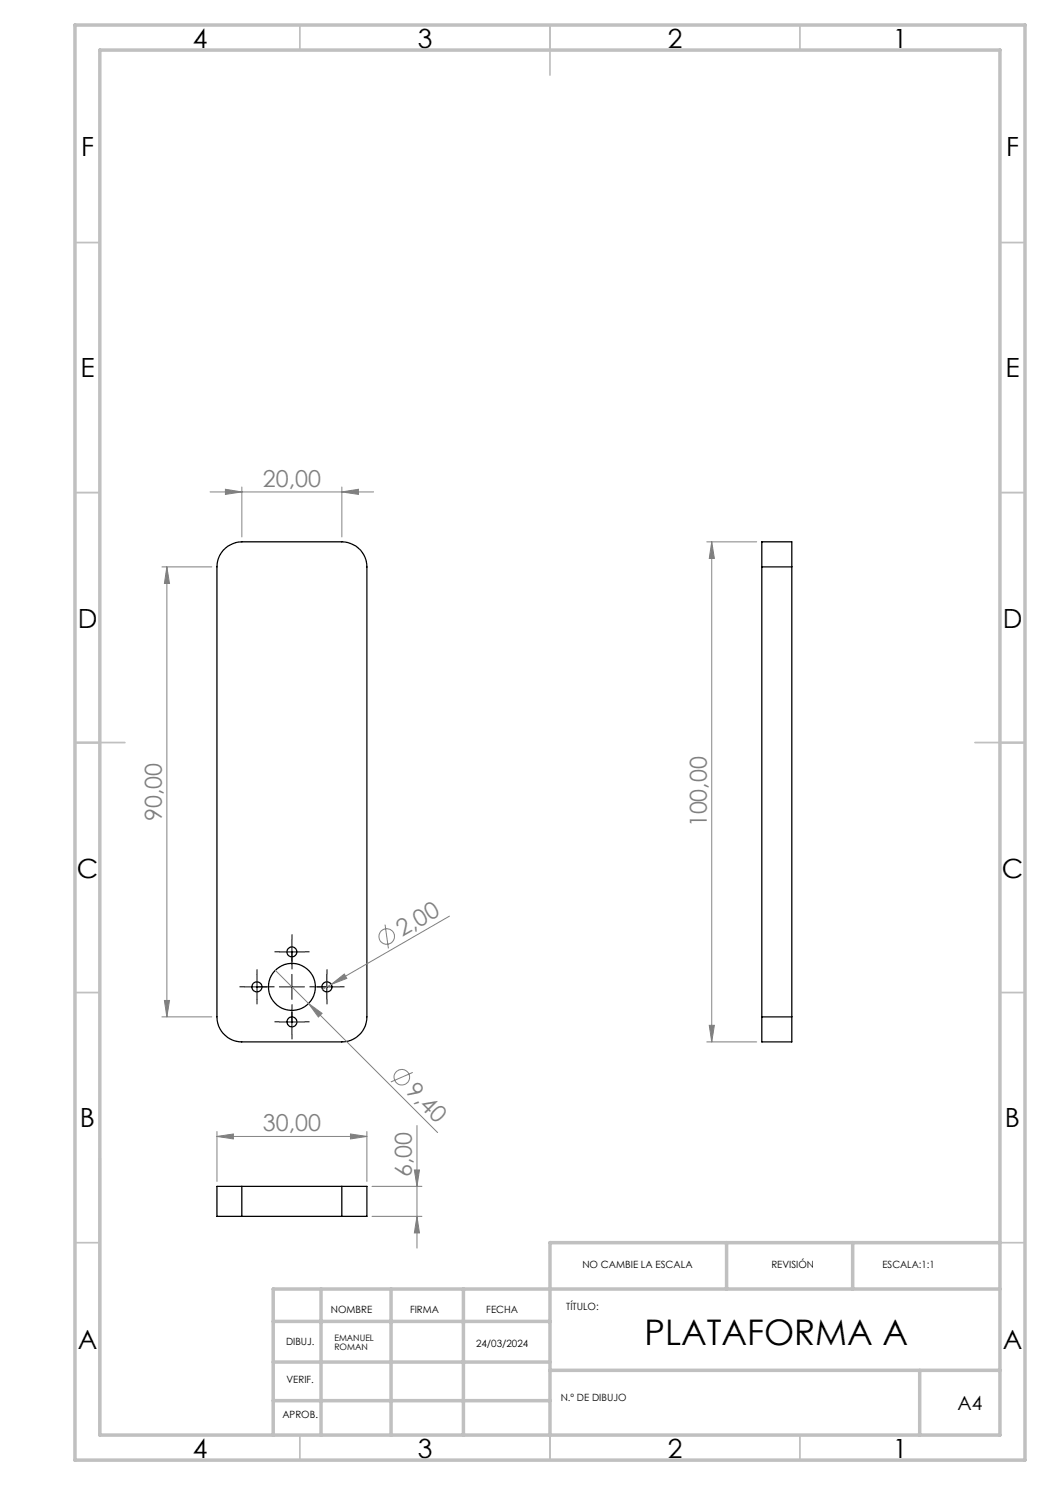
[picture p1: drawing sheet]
<svg xmlns="http://www.w3.org/2000/svg" width="210mm" height="297mm" viewBox="0 0 210 297" stroke-linecap="round" stroke-linejoin="round" font-family="sans-serif">
<g fill="none" stroke="#000" stroke-width=".25">
<path d="M44.6 110.1a5.4 5.4 0 0 1 3.8-1.7h20a5 5 0 0 1 5 5v90a5 5 0 0 1-5 5h-20a5 5 0 0 1-5-5v-90.6a5.1 5.1 0 0 1 1.2-2.7zM152.4 113.4v-5h6v5M152.4 113.4v90M152.4 113.4h6M158.4 113.4v90M152.4 203.4v5h6v-5M152.4 203.4h6M48.4 237.3h-5v6h5M48.4 237.3v6M48.4 237.3h20M68.4 237.3h5v6h-5M68.4 237.3v6"/>
<path d="M48.4 243.3h20"/>
<circle cx="51.4" cy="197.4" r="1"/>
<circle cx="58.4" cy="190.4" r=".99"/>
<circle cx="58.4" cy="197.4" r="4.7"/>
<circle cx="65.4" cy="197.4" r="1"/>
<circle cx="58.4" cy="204.4" r=".99"/>
</g>
<g fill="none" stroke="#808080" stroke-width=".2">
<path d="M42 98.4h32.7M45.1 97.9l3.3 .5-3.3 .5zM48.4 97.4v10M68.4 98.4l3.3-.5v1zM68.4 97.4v10M32.4 113.4h10M33.4 113.4l.5 3.3h-1zM33.4 113.4v90M141.4 108.4h9.9M142.3 108.4v100M142.3 108.4l.6 3.3h-1zM55.1 194.1l32.4 32.4"/>
<path d="M66.3 196.9l2.6-2.1 .5 .9zM66.3 196.9l-1.8 1M77 184.9l.7 4.8M89.9 183.2l-23.6 13.7M32.4 203.4h10M32.9 200.1h1l-.5 3.3zM61.7 200.7l2.7 2-.7 .7zM82.5 214.5l-4.3 1.9M141.4 208.4h9.9M141.9 205.1h1l-.6 3.3zM43.4 227.3l3.3-.5v1zM43.4 226.3v10"/>
<path d="M43.4 227.3h30M70.1 226.8l3.3 .5-3.3 .5zM73.4 226.3v10M74.4 237.3h10M82.9 234h1l-.5 3.3zM83.4 225.1v24.5M74.4 243.3h10M83.4 243.3l.5 3.3h-1z"/>
<circle cx="77.4" cy="187.3" r="1.56"/>
<circle cx="80.4" cy="215.4" r="1.55"/>
</g>
<g fill="none" stroke="#000" stroke-width=".2" stroke-dasharray="15.2 1.3 1.3 1.3" stroke-linecap="butt">
<path d="M48.9 197.4h-1M51.4 194.9v-1M51.4 199.9v1M53.4 197.4h-2.2M53.9 197.4h1M55.9 190.4h-1M58.4 192.4v-2.2M58.4 187.9v-1M58.4 192.9v1M60.9 190.4h1M62.9 197.4h-1M63.4 197.4h2.2"/>
<path d="M65.4 194.9v-1M65.4 199.9v1M67.9 197.4h1M55.9 204.4h-1M58.4 202.4v2.2M58.4 201.9v-1M58.4 206.9v1M60.9 204.4h1"/>
</g>
<path d="M48.9 197.4h5M51.4 194.9v5M55.9 197.4h5M55.9 190.4h5M58.4 187.9v5M58.4 194.9v5M62.9 197.4h5M65.4 194.9v5M55.9 204.4h5M58.4 201.9v5" fill="none" stroke="#000" stroke-width=".2"/>
<g fill="none" stroke="#c0c0c0" stroke-width=".35">
<path d="M60 5v5M110 5v10M160 5v5M15 48.5h5M200 48.5h5M15 98.5h5M200 98.5h5M15 148.5h10M195 148.5h10M15 198.5h5M200 198.5h5M15 248.5h5"/>
<path d="M200 248.5h5M60 287v5M110 282v10M160 287v5"/>
</g>
<path d="M20 231.8v55.2" fill="none" stroke="#c0c0c0" stroke-width=".5"/>
<g fill="none" stroke="#c0c0c0" stroke-width=".7">
<path d="M15 5h190v287h-190zM20 10h180v277h-180zM64.2 257.8v29.2M78.2 257.8v29.2M92.7 257.8v29.2M145.3 248.5v9.3M170.5 248.5v9.3M200 248.5h-90v38.5M200 257.8h-145.4v29.2M54.6 264.3h55.4M54.6 272.4h55.4M110 274.1h90"/>
<path d="M183.9 274.1v12.9M54.6 280.1h55.4"/>
</g>
<g fill="#808080">
<path d="M66.3 196.9l2.6-2.1 .5 .9z"/>
<path d="M61.7 200.7l2.7 2-.7 .7z"/>
<path d="M68.4 98.4l3.3-.5v1zM45.1 97.9l3.3 .5-3.3 .5z"/>
<path d="M43.4 227.3l3.3-.5v1zM70.1 226.8l3.3 .5-3.3 .5z"/>
<path d="M141.9 205.1h1l-.6 3.3zM142.3 108.4l.6 3.3h-1z"/>
<path d="M33.4 113.4l.5 3.3h-1zM32.9 200.1h1l-.5 3.3zM82.9 234h1l-.5 3.3zM83.4 243.3l.5 3.3h-1z"/>
</g>
<text font-size="7.1" x="128.9" y="269">PLATAFORMA A</text>
<g font-size="5.3">
<text x="38.5" y="9.5">4</text>
<text x="83.5" y="9.5">3</text>
<text x="133.6" y="9.5">2</text>
<text x="178.6" y="9.5">1</text>
<text x="16.2" y="31.3">F</text>
<text x="201.2" y="31.3">F</text>
<text x="16.1" y="75.5">E</text>
<text x="201.1" y="75.5">E</text>
<text x="15.5" y="125.5">D</text>
<text x="200.5" y="125.5">D</text>
<text x="15.4" y="175.5">C</text>
<text x="200.4" y="175.5">C</text>
<text x="16" y="225.5">B</text>
<text x="201" y="225.5">B</text>
<text x="15.5" y="269.8">A</text>
<text x="200.5" y="269.8">A</text>
<text x="38.5" y="291.5">4</text>
<text x="83.5" y="291.5">3</text>
<text x="133.6" y="291.5">2</text>
<text x="178.6" y="291.5">1</text>
</g>
<g font-size="4.7" fill="#808080">
<text x="52.6" y="97.4">20,00</text>
<text x="32.4" y="164.2" transform="rotate(-90 32.4 164.2)">90,00</text>
<text x="141.4" y="165.5" transform="rotate(-90 141.4 165.5)">100,00</text>
<text x="80.4" y="187.5" transform="rotate(-30 80.4 187.5)">2,00</text>
<text x="81" y="218.5" transform="rotate(45 81 218.5)">9,40</text>
<text x="52.6" y="226.3">30,00</text>
<text x="82.4" y="235.4" transform="rotate(-90 82.4 235.4)">6,00</text>
</g>
<text font-size="3.9" x="191.5" y="282">A4</text>
<g font-size="2">
<text x="116.5" y="253.6">NO CAMBIE LA ESCALA</text>
<text x="154.3" y="253.6">REVISIÓN</text>
<text x="176.5" y="253.6">ESCALA:1:1</text>
<text x="66.2" y="262.7">NOMBRE</text>
<text x="82" y="262.7">FIRMA</text>
<text x="97.3" y="262.7">FECHA</text>
<text x="113.2" y="262.1">TÍTULO:</text>
<text x="57.2" y="269">DIBUJ.</text>
<text x="95.2" y="269.5">24/03/2024</text>
<text x="57.3" y="276.7">VERIF.</text>
<text x="112.2" y="280.2">N.º DE DIBUJO</text>
<text x="56.5" y="283.6">APROB.</text>
</g>
<g font-size="1.8">
<text x="66.9" y="268.3">EMANUEL</text>
<text x="66.9" y="270.1">ROMAN</text>
</g>
</svg>
